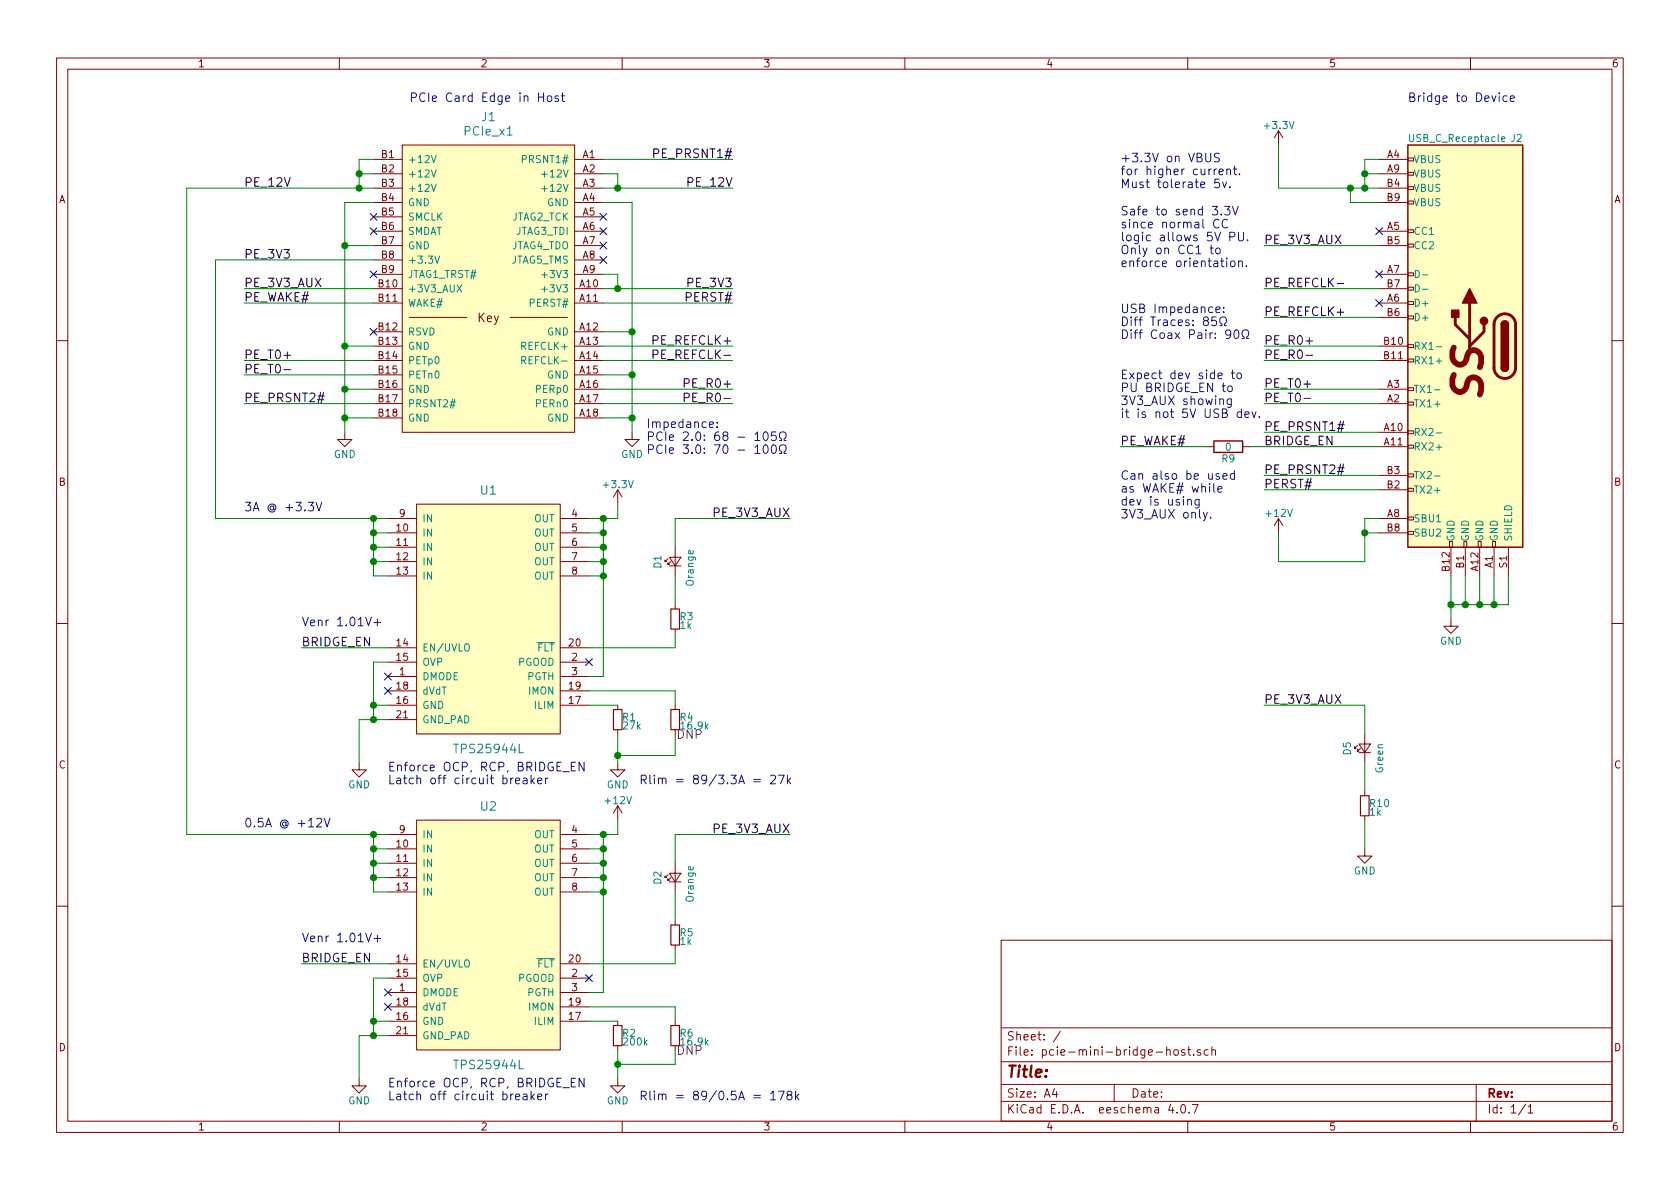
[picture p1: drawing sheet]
EESchema Schematic File Version 2
LIBS:power
LIBS:device
LIBS:transistors
LIBS:conn
LIBS:linear
LIBS:regul
LIBS:74xx
LIBS:cmos4000
LIBS:adc-dac
LIBS:memory
LIBS:xilinx
LIBS:microcontrollers
LIBS:dsp
LIBS:microchip
LIBS:analog_switches
LIBS:motorola
LIBS:texas
LIBS:intel
LIBS:audio
LIBS:interface
LIBS:digital-audio
LIBS:philips
LIBS:display
LIBS:cypress
LIBS:siliconi
LIBS:opto
LIBS:atmel
LIBS:contrib
LIBS:valves
LIBS:pcie-mini-bridge-special
LIBS:pcie-mini-bridge-host-cache
EELAYER 25 0
EELAYER END
$Descr A4 11693 8268
encoding utf-8
Sheet 1 1
Title ""
Date ""
Rev ""
Comp ""
Comment1 ""
Comment2 ""
Comment3 ""
Comment4 ""
$EndDescr
$Comp
L USB_C_Receptacle J2
U 1 1
P 10200 2400
F 0 "J2" H 9800 3850 50  0000 L CNN
F 1 "USB_C_Receptacle" H 10600 3850 50  0000 R CNN
F 2 "pcie-mini-bridge-special:USB_C_Receptacle_Amphenol_12401610E4-2A" H 10350 2400 50  0001 C CNN
F 3 "https://www.amphenolcanada.com/ProductSearch/drawings/AC/12401548E4%232A.pdf" H 10350 2400 50  0001 C CNN
F 4 "Amphenol" H 10200 2400 60  0001 C CNN "Mfg"
F 5 "12401548E4#2A" H 10200 2400 60  0001 C CNN "Mfg PN"
F 6 "12401548E4#2ACT-ND" H 10200 2400 60  0001 C CNN "Digikey PN"
	1    10200 2400
	-1   0    0    -1  
$EndComp
$Comp
L PCIe_x1 J1
U 1 1
P 3400 2200
F 0 "J1" H 3400 3600 60  0000 C CNN
F 1 "PCIe_x1" H 3400 3500 60  0000 C CNN
F 2 "pcie-mini-bridge-special:PCIe_Fingers_x1" H 3400 2200 60  0001 C CNN
F 3 "" H 3400 2200 60  0001 C CNN
	1    3400 2200
	1    0    0    -1  
$EndComp
$Comp
L GND #PWR01
U 1 1
P 2400 3000
F 0 "#PWR01" H 2400 2750 50  0001 C CNN
F 1 "GND" H 2400 2850 50  0000 C CNN
F 2 "" H 2400 3000 50  0001 C CNN
F 3 "" H 2400 3000 50  0001 C CNN
	1    2400 3000
	1    0    0    -1  
$EndComp
$Comp
L GND #PWR02
U 1 1
P 4400 3000
F 0 "#PWR02" H 4400 2750 50  0001 C CNN
F 1 "GND" H 4400 2850 50  0000 C CNN
F 2 "" H 4400 3000 50  0001 C CNN
F 3 "" H 4400 3000 50  0001 C CNN
	1    4400 3000
	1    0    0    -1  
$EndComp
$Comp
L GND #PWR03
U 1 1
P 10100 4300
F 0 "#PWR03" H 10100 4050 50  0001 C CNN
F 1 "GND" H 10100 4150 50  0000 C CNN
F 2 "" H 10100 4300 50  0001 C CNN
F 3 "" H 10100 4300 50  0001 C CNN
	1    10100 4300
	1    0    0    -1  
$EndComp
Text Label 8800 2200 0    60   ~ 0
PE_REFCLK+
Text Label 5100 2500 2    60   ~ 0
PE_REFCLK-
Text Label 5100 2400 2    60   ~ 0
PE_REFCLK+
Text Label 8800 2000 0    60   ~ 0
PE_REFCLK-
Text Label 1700 2000 0    60   ~ 0
PE_3V3_AUX
Text Label 8800 1700 0    60   ~ 0
PE_3V3_AUX
Text Label 5100 1100 2    60   ~ 0
PE_PRSNT1#
Text Label 5100 1300 2    60   ~ 0
PE_12V
Text Label 5100 2000 2    60   ~ 0
PE_3V3
Text Label 1700 1800 0    60   ~ 0
PE_3V3
Text Label 1700 1300 0    60   ~ 0
PE_12V
Text Label 1700 2500 0    60   ~ 0
PE_T0+
Text Label 1700 2600 0    60   ~ 0
PE_T0-
Text Label 8800 2700 0    60   ~ 0
PE_T0+
Text Label 8800 2800 0    60   ~ 0
PE_T0-
Text Label 8800 2500 0    60   ~ 0
PE_R0-
Text Label 8800 2400 0    60   ~ 0
PE_R0+
Text Label 5100 2700 2    60   ~ 0
PE_R0+
Text Label 5100 2800 2    60   ~ 0
PE_R0-
$Comp
L +12V #PWR04
U 1 1
P 8900 3700
F 0 "#PWR04" H 8900 3550 50  0001 C CNN
F 1 "+12V" H 8900 3840 50  0000 C CNN
F 2 "" H 8900 3700 50  0001 C CNN
F 3 "" H 8900 3700 50  0001 C CNN
	1    8900 3700
	1    0    0    -1  
$EndComp
$Comp
L +3.3V #PWR05
U 1 1
P 8900 1000
F 0 "#PWR05" H 8900 850 50  0001 C CNN
F 1 "+3.3V" H 8900 1140 50  0000 C CNN
F 2 "" H 8900 1000 50  0001 C CNN
F 3 "" H 8900 1000 50  0001 C CNN
	1    8900 1000
	1    0    0    -1  
$EndComp
$Comp
L R R9
U 1 1
P 8550 3100
F 0 "R9" V 8630 3100 50  0000 C CNN
F 1 "0" V 8550 3100 50  0000 C CNN
F 2 "Resistors_SMD:R_0603" V 8480 3100 50  0001 C CNN
F 3 "" H 8550 3100 50  0001 C CNN
	1    8550 3100
	0    1    1    0   
$EndComp
Text Label 1700 2100 0    60   ~ 0
PE_WAKE#
NoConn ~ 9600 1600
NoConn ~ 4200 1500
NoConn ~ 4200 1600
NoConn ~ 4200 1700
NoConn ~ 4200 1800
NoConn ~ 2600 1500
NoConn ~ 2600 1600
NoConn ~ 2600 1900
NoConn ~ 2600 2300
Text Label 8800 3100 0    60   ~ 0
BRIDGE_EN
Text Label 7800 3100 0    60   ~ 0
PE_WAKE#
Text Notes 7800 1850 0    60   ~ 0
Safe to send 3.3V\nsince normal CC\nlogic allows 5V PU.\nOnly on CC1 to\nenforce orientation.
Text Label 8800 3000 0    60   ~ 0
PE_PRSNT1#
Text Label 1700 2800 0    60   ~ 0
PE_PRSNT2#
Text Label 8800 3300 0    60   ~ 0
PE_PRSNT2#
Text Label 5100 2100 2    60   ~ 0
PERST#
Text Label 8800 3400 0    60   ~ 0
PERST#
Text Notes 7800 2900 0    60   ~ 0
Expect dev side to\nPU BRIDGE_EN to\n3V3_AUX showing\nit is not 5V USB dev.
Text Notes 7800 3600 0    60   ~ 0
\nCan also be used \nas WAKE# while\ndev is using\n3V3_AUX only.
Text Notes 2850 700  0    60   ~ 0
PCIe Card Edge in Host
Text Notes 9800 700  0    60   ~ 0
Bridge to Device
Text Notes 1700 5750 0    60   ~ 0
0.5A @ +12V
Text Notes 1700 3550 0    60   ~ 0
3A @ +3.3V
Text Notes 7800 1300 0    60   ~ 0
+3.3V on VBUS\nfor higher current.\nMust tolerate 5v.
$Comp
L TPS2594xx U1
U 1 1
P 3400 4300
F 0 "U1" H 3400 5200 60  0000 C CNN
F 1 "TPS25944L" H 3400 3400 60  0000 C CNN
F 2 "Housings_DFN_QFN:QFN-20-1EP_3x4mm_Pitch0.5mm" H 3400 4200 60  0001 C CNN
F 3 "" H 3400 4200 60  0001 C CNN
F 4 "Texas Instruments" H 3400 4300 60  0001 C CNN "Mfg"
F 5 "TPS25944LRVCR" H 3400 4300 60  0001 C CNN "Mfg Part No"
F 6 "296-42152-1-ND" H 3400 4300 60  0001 C CNN "Digikey Part No"
F 7 "IC PWR MGMT EFUSE 2.7-18V 20WQFN, Circuit Breaker, Latched" H 3400 4300 60  0001 C CNN "Description"
	1    3400 4300
	1    0    0    -1  
$EndComp
$Comp
L TPS2594xx U2
U 1 1
P 3400 6500
F 0 "U2" H 3400 7400 60  0000 C CNN
F 1 "TPS25944L" H 3400 5600 60  0000 C CNN
F 2 "Housings_DFN_QFN:QFN-20-1EP_3x4mm_Pitch0.5mm" H 3400 6400 60  0001 C CNN
F 3 "" H 3400 6400 60  0001 C CNN
F 4 "Texas Instruments" H 3400 6500 60  0001 C CNN "Mfg"
F 5 "TPS25944LRVCR" H 3400 6500 60  0001 C CNN "Mfg Part No"
F 6 "296-42152-1-ND" H 3400 6500 60  0001 C CNN "Digikey Part No"
F 7 "IC PWR MGMT EFUSE 2.7-18V 20WQFN, Circuit Breaker, Latched" H 3400 6500 60  0001 C CNN "Description"
	1    3400 6500
	1    0    0    -1  
$EndComp
Wire Wire Line
	2600 1400 2400 1400
Wire Wire Line
	2400 1400 2400 3000
Wire Wire Line
	2600 2900 2400 2900
Connection ~ 2400 2900
Wire Wire Line
	2600 2700 2400 2700
Connection ~ 2400 2700
Wire Wire Line
	2600 2400 2400 2400
Connection ~ 2400 2400
Wire Wire Line
	2600 1700 2400 1700
Connection ~ 2400 1700
Wire Wire Line
	4400 1400 4400 3000
Wire Wire Line
	4400 1400 4200 1400
Wire Wire Line
	4200 2300 4400 2300
Connection ~ 4400 2300
Wire Wire Line
	4200 2600 4400 2600
Connection ~ 4400 2600
Wire Wire Line
	4200 2900 4400 2900
Connection ~ 4400 2900
Wire Wire Line
	10100 4000 10100 4300
Wire Wire Line
	10100 4200 10500 4200
Wire Wire Line
	10200 4200 10200 4000
Connection ~ 10100 4200
Wire Wire Line
	10300 4200 10300 4000
Connection ~ 10200 4200
Wire Wire Line
	10400 4200 10400 4000
Connection ~ 10300 4200
Wire Wire Line
	10500 4200 10500 4000
Connection ~ 10400 4200
Wire Wire Line
	4200 2400 5100 2400
Wire Wire Line
	4200 2500 5100 2500
Wire Wire Line
	1500 1800 2600 1800
Wire Wire Line
	2600 2000 1700 2000
Wire Wire Line
	9600 1700 8800 1700
Wire Wire Line
	4200 1100 5100 1100
Wire Wire Line
	4200 1300 5100 1300
Wire Wire Line
	4200 1200 4300 1200
Wire Wire Line
	4300 1200 4300 1300
Connection ~ 4300 1300
Wire Wire Line
	4200 2000 5100 2000
Wire Wire Line
	4200 1900 4300 1900
Wire Wire Line
	4300 1900 4300 2000
Connection ~ 4300 2000
Wire Wire Line
	1300 1300 2600 1300
Wire Wire Line
	2600 1200 2500 1200
Wire Wire Line
	2500 1100 2500 1300
Connection ~ 2500 1300
Wire Wire Line
	2600 1100 2500 1100
Connection ~ 2500 1200
Wire Wire Line
	2600 2500 1700 2500
Wire Wire Line
	1700 2600 2600 2600
Wire Wire Line
	9600 2400 8800 2400
Wire Wire Line
	8800 2500 9600 2500
Wire Wire Line
	9600 2700 8800 2700
Wire Wire Line
	8800 2800 9600 2800
Wire Wire Line
	4200 2700 5100 2700
Wire Wire Line
	5100 2800 4200 2800
Wire Wire Line
	8900 1300 9600 1300
Wire Wire Line
	9600 1400 9400 1400
Wire Wire Line
	9400 1400 9400 1300
Connection ~ 9400 1300
Wire Wire Line
	9600 1200 9500 1200
Wire Wire Line
	9500 1100 9500 1300
Connection ~ 9500 1300
Wire Wire Line
	9600 1100 9500 1100
Connection ~ 9500 1200
Wire Wire Line
	8900 1000 8900 1300
Wire Wire Line
	8900 3700 8900 3900
Wire Wire Line
	8900 3900 9500 3900
Wire Wire Line
	9500 3900 9500 3600
Wire Wire Line
	9500 3700 9600 3700
Wire Wire Line
	9500 3600 9600 3600
Connection ~ 9500 3700
Wire Wire Line
	1700 2100 2600 2100
Wire Wire Line
	8800 3000 9600 3000
Wire Wire Line
	8400 3100 7800 3100
Wire Wire Line
	9600 3100 8700 3100
Wire Wire Line
	9600 3300 8800 3300
Wire Wire Line
	8800 3400 9600 3400
Wire Wire Line
	2600 2800 1700 2800
Wire Wire Line
	4200 2100 5100 2100
Wire Wire Line
	1500 3600 2700 3600
Wire Wire Line
	2700 3700 2600 3700
Wire Wire Line
	2600 3600 2600 4000
Connection ~ 2600 3600
Wire Wire Line
	2600 3800 2700 3800
Connection ~ 2600 3700
Wire Wire Line
	2600 3900 2700 3900
Connection ~ 2600 3800
Wire Wire Line
	2600 4000 2700 4000
Connection ~ 2600 3900
$Comp
L +3.3V #PWR06
U 1 1
P 4300 3500
F 0 "#PWR06" H 4300 3350 50  0001 C CNN
F 1 "+3.3V" H 4300 3640 50  0000 C CNN
F 2 "" H 4300 3500 50  0001 C CNN
F 3 "" H 4300 3500 50  0001 C CNN
	1    4300 3500
	1    0    0    -1  
$EndComp
$Comp
L +12V #PWR07
U 1 1
P 4300 5700
F 0 "#PWR07" H 4300 5550 50  0001 C CNN
F 1 "+12V" H 4300 5840 50  0000 C CNN
F 2 "" H 4300 5700 50  0001 C CNN
F 3 "" H 4300 5700 50  0001 C CNN
	1    4300 5700
	1    0    0    -1  
$EndComp
Wire Wire Line
	4300 3600 4300 3500
Wire Wire Line
	4100 3600 4300 3600
Wire Wire Line
	4100 3700 4200 3700
Wire Wire Line
	4200 3600 4200 4700
Connection ~ 4200 3600
Wire Wire Line
	4200 3800 4100 3800
Connection ~ 4200 3700
Wire Wire Line
	4200 3900 4100 3900
Connection ~ 4200 3800
Wire Wire Line
	4200 4000 4100 4000
Connection ~ 4200 3900
Wire Wire Line
	4100 5800 4300 5800
Wire Wire Line
	4300 5800 4300 5700
Wire Wire Line
	4100 5900 4200 5900
Wire Wire Line
	4200 5800 4200 6900
Connection ~ 4200 5800
Wire Wire Line
	4200 6000 4100 6000
Connection ~ 4200 5900
Wire Wire Line
	4200 6100 4100 6100
Connection ~ 4200 6000
Wire Wire Line
	4200 6200 4100 6200
Connection ~ 4200 6100
Wire Wire Line
	1300 5800 2700 5800
Wire Wire Line
	2700 5900 2600 5900
Wire Wire Line
	2600 5800 2600 6200
Connection ~ 2600 5800
Wire Wire Line
	2600 6000 2700 6000
Connection ~ 2600 5900
Wire Wire Line
	2600 6100 2700 6100
Connection ~ 2600 6000
Wire Wire Line
	2600 6200 2700 6200
Connection ~ 2600 6100
Wire Wire Line
	1500 3600 1500 1800
Wire Wire Line
	1300 1300 1300 5800
$Comp
L GND #PWR08
U 1 1
P 2500 5300
F 0 "#PWR08" H 2500 5050 50  0001 C CNN
F 1 "GND" H 2500 5150 50  0000 C CNN
F 2 "" H 2500 5300 50  0001 C CNN
F 3 "" H 2500 5300 50  0001 C CNN
	1    2500 5300
	1    0    0    -1  
$EndComp
$Comp
L GND #PWR09
U 1 1
P 2500 7500
F 0 "#PWR09" H 2500 7250 50  0001 C CNN
F 1 "GND" H 2500 7350 50  0000 C CNN
F 2 "" H 2500 7500 50  0001 C CNN
F 3 "" H 2500 7500 50  0001 C CNN
	1    2500 7500
	1    0    0    -1  
$EndComp
Wire Wire Line
	2500 7200 2500 7500
Wire Wire Line
	2500 7200 2700 7200
Wire Wire Line
	2700 7100 2600 7100
Wire Wire Line
	2600 6800 2600 7200
Connection ~ 2600 7200
Wire Wire Line
	2500 5000 2700 5000
Wire Wire Line
	2700 4900 2600 4900
Wire Wire Line
	2600 4600 2600 5000
Connection ~ 2600 5000
Wire Wire Line
	2700 6700 2100 6700
Text Label 2100 6700 0    60   ~ 0
BRIDGE_EN
$Comp
L R_Small R2
U 1 1
P 4300 7200
F 0 "R2" H 4330 7220 50  0000 L CNN
F 1 "200k" H 4330 7160 50  0000 L CNN
F 2 "Resistors_SMD:R_0603" H 4300 7200 50  0001 C CNN
F 3 "" H 4300 7200 50  0001 C CNN
	1    4300 7200
	1    0    0    -1  
$EndComp
$Comp
L R_Small R6
U 1 1
P 4700 7200
F 0 "R6" H 4730 7220 50  0000 L CNN
F 1 "16.9k" H 4730 7160 50  0000 L CNN
F 2 "Resistors_SMD:R_0603" H 4700 7200 50  0001 C CNN
F 3 "" H 4700 7200 50  0001 C CNN
F 4 "DNP" H 4800 7100 60  0000 C CNN "DNP"
	1    4700 7200
	1    0    0    -1  
$EndComp
$Comp
L R_Small R5
U 1 1
P 4700 6500
F 0 "R5" H 4730 6520 50  0000 L CNN
F 1 "1k" H 4730 6460 50  0000 L CNN
F 2 "Resistors_SMD:R_0603" H 4700 6500 50  0001 C CNN
F 3 "" H 4700 6500 50  0001 C CNN
	1    4700 6500
	1    0    0    -1  
$EndComp
$Comp
L LED_Small D2
U 1 1
P 4700 6100
F 0 "D2" H 4650 6225 50  0000 L CNN
F 1 "Orange" H 4525 6000 50  0000 L CNN
F 2 "LEDs:LED_0603" V 4700 6100 50  0001 C CNN
F 3 "" V 4700 6100 50  0001 C CNN
F 4 "Lite-On Inc" H 4700 6100 60  0001 C CNN "Mfg"
F 5 "LTST-C190KFKT" H 4700 6100 60  0001 C CNN "Mfg Part No"
F 6 "160-1434-1-ND" H 4700 6100 60  0001 C CNN "Digikey Part No"
F 7 "LED ORANGE CLEAR 0603 SMD" H 4700 6100 60  0001 C CNN "Description"
	1    4700 6100
	0    -1   -1   0   
$EndComp
$Comp
L GND #PWR010
U 1 1
P 4300 7500
F 0 "#PWR010" H 4300 7250 50  0001 C CNN
F 1 "GND" H 4300 7350 50  0000 C CNN
F 2 "" H 4300 7500 50  0001 C CNN
F 3 "" H 4300 7500 50  0001 C CNN
	1    4300 7500
	1    0    0    -1  
$EndComp
Text Label 5500 5800 2    60   ~ 0
PE_3V3_AUX
Text Notes 2100 6550 0    60   ~ 0
Venr 1.01V+
NoConn ~ 2700 6900
Wire Wire Line
	2700 6800 2600 6800
Connection ~ 2600 7100
Wire Wire Line
	4300 7100 4100 7100
Wire Wire Line
	4300 7300 4300 7500
Wire Wire Line
	4300 7400 4700 7400
Wire Wire Line
	4700 7400 4700 7300
Connection ~ 4300 7400
Wire Wire Line
	4100 7000 4700 7000
Wire Wire Line
	4700 7000 4700 7100
Wire Wire Line
	4700 6600 4700 6700
Wire Wire Line
	4700 6700 4100 6700
Wire Wire Line
	4700 6200 4700 6400
Wire Wire Line
	4700 5800 5500 5800
Wire Wire Line
	4700 5800 4700 6000
Text Notes 2700 7650 0    60   ~ 0
Enforce OCP, RCP, BRIDGE_EN\nLatch off circuit breaker
Wire Wire Line
	2500 5000 2500 5300
Wire Wire Line
	2700 4600 2600 4600
Connection ~ 2600 4900
Wire Wire Line
	2700 4500 2100 4500
Text Label 2100 4500 0    60   ~ 0
BRIDGE_EN
Text Notes 2100 4350 0    60   ~ 0
Venr 1.01V+
$Comp
L GND #PWR011
U 1 1
P 4300 5300
F 0 "#PWR011" H 4300 5050 50  0001 C CNN
F 1 "GND" H 4300 5150 50  0000 C CNN
F 2 "" H 4300 5300 50  0001 C CNN
F 3 "" H 4300 5300 50  0001 C CNN
	1    4300 5300
	1    0    0    -1  
$EndComp
$Comp
L R_Small R1
U 1 1
P 4300 5000
F 0 "R1" H 4330 5020 50  0000 L CNN
F 1 "27k" H 4330 4960 50  0000 L CNN
F 2 "Resistors_SMD:R_0603" H 4300 5000 50  0001 C CNN
F 3 "" H 4300 5000 50  0001 C CNN
	1    4300 5000
	1    0    0    -1  
$EndComp
$Comp
L R_Small R4
U 1 1
P 4700 5000
F 0 "R4" H 4730 5020 50  0000 L CNN
F 1 "16.9k" H 4730 4960 50  0000 L CNN
F 2 "Resistors_SMD:R_0603" H 4700 5000 50  0001 C CNN
F 3 "" H 4700 5000 50  0001 C CNN
F 4 "DNP" H 4800 4900 60  0000 C CNN "DNP"
	1    4700 5000
	1    0    0    -1  
$EndComp
Wire Wire Line
	4300 4900 4100 4900
Wire Wire Line
	4100 4800 4700 4800
Wire Wire Line
	4700 4800 4700 4900
Wire Wire Line
	4300 5100 4300 5300
Wire Wire Line
	4300 5250 4700 5250
Wire Wire Line
	4700 5250 4700 5100
Connection ~ 4300 5250
$Comp
L R_Small R3
U 1 1
P 4700 4300
F 0 "R3" H 4730 4320 50  0000 L CNN
F 1 "1k" H 4730 4260 50  0000 L CNN
F 2 "Resistors_SMD:R_0603" H 4700 4300 50  0001 C CNN
F 3 "" H 4700 4300 50  0001 C CNN
	1    4700 4300
	1    0    0    -1  
$EndComp
$Comp
L LED_Small D1
U 1 1
P 4700 3900
F 0 "D1" H 4650 4025 50  0000 L CNN
F 1 "Orange" H 4525 3800 50  0000 L CNN
F 2 "LEDs:LED_0603" V 4700 3900 50  0001 C CNN
F 3 "" V 4700 3900 50  0001 C CNN
F 4 "Lite-On Inc" H 4700 3900 60  0001 C CNN "Mfg"
F 5 "LTST-C190KFKT" H 4700 3900 60  0001 C CNN "Mfg Part No"
F 6 "160-1434-1-ND" H 4700 3900 60  0001 C CNN "Digikey Part No"
F 7 "LED ORANGE CLEAR 0603 SMD" H 4700 3900 60  0001 C CNN "Description"
	1    4700 3900
	0    -1   -1   0   
$EndComp
Text Label 5500 3600 2    60   ~ 0
PE_3V3_AUX
Wire Wire Line
	4700 4400 4700 4500
Wire Wire Line
	4700 4500 4100 4500
Wire Wire Line
	4700 4000 4700 4200
Wire Wire Line
	4700 3600 5500 3600
Wire Wire Line
	4700 3600 4700 3800
$Comp
L R_Small R10
U 1 1
P 9500 5600
F 0 "R10" H 9530 5620 50  0000 L CNN
F 1 "1k" H 9530 5560 50  0000 L CNN
F 2 "Resistors_SMD:R_0603" H 9500 5600 50  0001 C CNN
F 3 "" H 9500 5600 50  0001 C CNN
	1    9500 5600
	1    0    0    -1  
$EndComp
$Comp
L LED_Small D5
U 1 1
P 9500 5200
F 0 "D5" H 9450 5325 50  0000 L CNN
F 1 "Green" H 9325 5100 50  0000 L CNN
F 2 "LEDs:LED_0603" V 9500 5200 50  0001 C CNN
F 3 "" V 9500 5200 50  0001 C CNN
F 4 "Lite-On Inc" H 9500 5200 60  0001 C CNN "Mfg"
F 5 "LTST-C190GKT" H 9500 5200 60  0001 C CNN "Mfg Part No"
F 6 "160-1183-1-ND" H 9500 5200 60  0001 C CNN "Digikey Part No"
F 7 "LED GREEN CLEAR 0603 SMD" H 9500 5200 60  0001 C CNN "Description"
	1    9500 5200
	0    -1   -1   0   
$EndComp
Text Label 8800 4900 0    60   ~ 0
PE_3V3_AUX
Wire Wire Line
	9500 5900 9500 5700
Wire Wire Line
	9500 5300 9500 5500
Wire Wire Line
	9500 5100 9500 4900
Wire Wire Line
	9500 4900 8800 4900
$Comp
L GND #PWR012
U 1 1
P 9500 5900
F 0 "#PWR012" H 9500 5650 50  0001 C CNN
F 1 "GND" H 9500 5750 50  0000 C CNN
F 2 "" H 9500 5900 50  0001 C CNN
F 3 "" H 9500 5900 50  0001 C CNN
	1    9500 5900
	1    0    0    -1  
$EndComp
Text Notes 2700 5450 0    60   ~ 0
Enforce OCP, RCP, BRIDGE_EN\nLatch off circuit breaker
NoConn ~ 2700 4700
Wire Wire Line
	4200 6900 4100 6900
Connection ~ 4200 6200
Wire Wire Line
	4200 4700 4100 4700
Connection ~ 4200 4000
Text Notes 4500 3150 0    60   ~ 0
Impedance:\nPCIe 2.0: 68 - 105Ω\nPCIe 3.0: 70 - 100Ω
Text Notes 4450 5450 0    60   ~ 0
Rlim = 89/3.3A = 27k
Text Notes 4450 7650 0    60   ~ 0
Rlim = 89/0.5A = 178k
Text Notes 7800 2350 0    60   ~ 0
USB Impedance:\nDiff Traces: 85Ω\nDiff Coax Pair: 90Ω
NoConn ~ 4100 4600
NoConn ~ 4100 6800
NoConn ~ 2700 4800
NoConn ~ 2700 7000
Wire Wire Line
	9600 2000 8800 2000
Wire Wire Line
	8800 2200 9600 2200
NoConn ~ 9600 2100
NoConn ~ 9600 1900
$EndSCHEMATC
